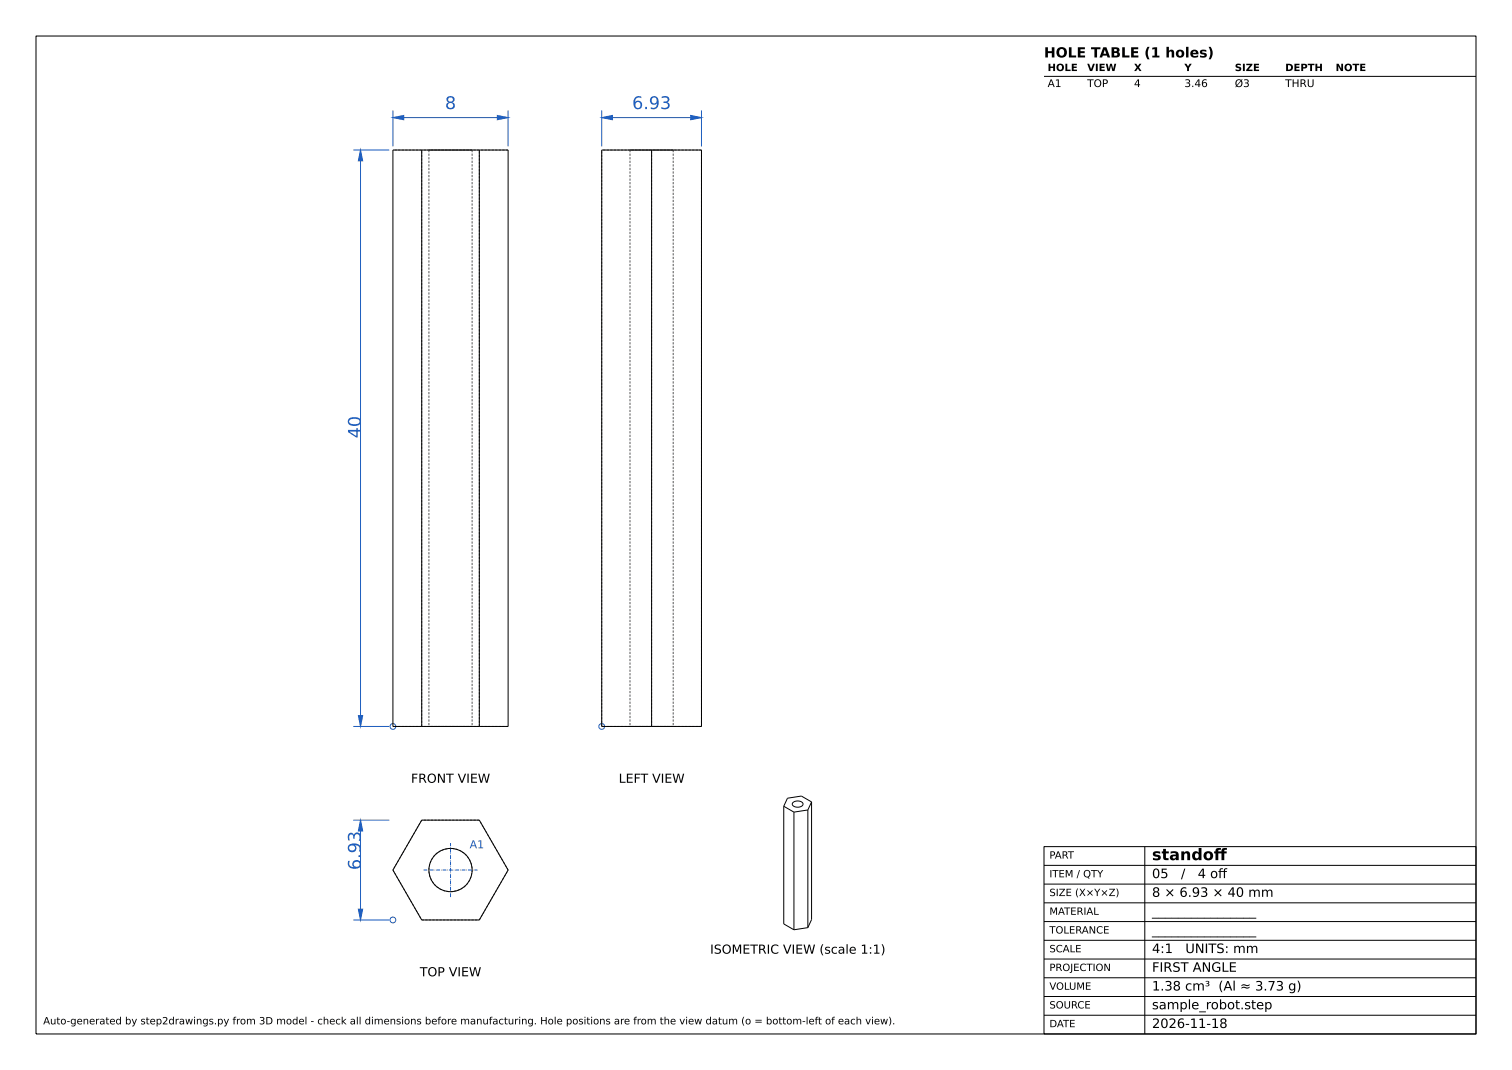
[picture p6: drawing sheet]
<svg xmlns="http://www.w3.org/2000/svg" width="420mm" height="297mm" viewBox="0 0 420 297" stroke-linecap="round" stroke-linejoin="round" font-family="sans-serif">
<g fill="none" stroke="#555" stroke-width=".28" stroke-dasharray=".6 .4" stroke-linecap="butt">
<path d="M117.1 41.6h-8M119.1 41.6h12M119.1 41.6v160M131.1 41.6h-12M131.1 41.6v160M133.1 41.6h-16M141.1 41.6h-8M175 41.6h12M175 41.6v160M181 41.6h-13.9M181 41.6h-6M187 41.6h-6"/>
<path d="M187 41.6v160M194.9 41.6h-13.9M117.1 201.6v-160M117.1 201.6h-8M119.1 201.6h12M131.1 201.6h-12M133.1 201.6v-160M133.1 201.6h-16M141.1 201.6h-8M167.1 201.6v-160M175 201.6h12M181 201.6v-160"/>
<path d="M181 201.6h-13.9M181 201.6h-6M187 201.6h-6M194.9 201.6v-160M194.9 201.6h-13.9M117.1 227.6l-8 13.9M133.1 227.6h-16M109.1 241.5l8 13.9M117.1 255.4h16M133.1 255.4l8-13.9M141.1 241.5l-8-13.9"/>
<circle cx="125.1" cy="241.5" r="6"/>
</g>
<g fill="none" stroke="#000" stroke-width=".28">
<path d="M10 10h400v277h-400zM290 21.2h120M109.1 41.6h32v160h-32zM117.1 41.6v160M133.1 41.6v160M167.1 41.6h27.8v160h-27.8zM181 41.6v160M117.1 227.6h16l8 13.9-8 13.9h-16l-8-13.9zM217.7 223.8v32.6l2.8 1.7M217.7 223.8l2.8 1.6M220.3 222.8l.2-.2a1.65 1.65 0 0 1 2.6 .6l-.6 .7a1.57 1.57 0 0 1-2.4-.7zM220.5 225.4v32.7"/>
<path d="M224.4 224.8v32.7M224.4 224.8l-3.9 .6M225.4 222.6l-1 2.2M225.4 222.6v32.7l-1 2.2M225.4 222.6l-2.8-1.6-3.9 .6-1 2.2M290 235h120v52h-120zM318 235v52M224.4 257.5l-3.9 .6M290 240.2h120M290 245.4h120M290 250.6h120M290 255.8h120"/>
<path d="M290 261h120M290 266.2h120M290 271.4h120M290 276.6h120M290 281.8h120"/>
<circle cx="125.1" cy="241.5" r="6"/>
</g>
<g fill="#1f5fbf" stroke="#1f5fbf" stroke-width=".28">
<path d="M109.1 32.6l3-.6v1.2z"/>
<path d="M138.1 32l3 .6-3 .6z"/>
<path d="M99.5 198.6h1.2l-.6 3z"/>
<path d="M100.1 41.6l.6 3h-1.2z"/>
<path d="M99.5 252.4h1.2l-.6 3z"/>
<path d="M100.1 227.6l.6 3h-1.2z"/>
<path d="M167.1 32.6l3-.6v1.2z"/>
<path d="M191.9 32l3 .6-3 .6z"/>
</g>
<g fill="none" stroke="#1f5fbf" stroke-width=".28">
<path d="M109.1 30.6v10M109.1 32.6h32M141.1 30.6v10M167.1 32.6h27.8M167.1 30.6v10M194.9 30.6v10M98.1 41.6h10M100.1 41.6v160M98.1 201.6h10M98.1 227.6h10M100.1 227.6v27.8M98.1 255.4h10"/>
<circle cx="109.1" cy="201.6" r=".8"/>
<circle cx="167.1" cy="201.6" r=".8"/>
<circle cx="109.1" cy="255.4" r=".8"/>
</g>
<path d="M117.6 241.5h15M125.1 249v-15" fill="none" stroke="#1f5fbf" stroke-width=".28" stroke-dasharray="1.1 .3 .2 .3" stroke-linecap="butt"/>
<g font-size="4.9" fill="#1f5fbf">
<text x="123.6" y="30.3">8</text>
<text x="175.6" y="30.3">6.93</text>
<text x="100.2" y="121.6" transform="rotate(-90 100.2 121.6)">40</text>
<text x="100.2" y="241.5" transform="rotate(-90 100.2 241.5)">6.93</text>
</g>
<g font-size="4.4">
<text x="320" y="238.8">standof</text>
<text x="337.2" y="238.8">f</text>
</g>
<text font-size="3.9" x="290" y="16">HOLE TABLE (1 holes)</text>
<g font-size="3.6">
<text x="320" y="243.7">05</text>
<text x="328" y="243.7">/</text>
<text x="332.7" y="243.7">4 of</text>
<text x="338.4" y="243.7">f</text>
<text x="320" y="248.9">8 × 6.93 × 40 mm</text>
<text x="320" y="254.1">________________</text>
<text x="320" y="259.3">________________</text>
<text x="320" y="264.5">4:1</text>
<text x="320" y="269.7">FIRST ANGLE</text>
<text x="329.3" y="264.5">UNITS: mm</text>
<text x="320" y="274.9">1.38 cm³ (Al ≈ 3.73 g)</text>
<text x="320" y="280.1">sample_robot.step</text>
<text x="320" y="285.3">2026-11-18</text>
</g>
<g font-size="3.5">
<text x="114.2" y="217.3">FRONT VIEW</text>
<text x="171.9" y="217.3">LEFT VIEW</text>
<text x="197.3" y="264.7">ISOMETRIC VIEW (scale 1:1)</text>
<text x="116.6" y="271">TOP VIEW</text>
</g>
<text font-size="3.1" fill="#1f5fbf" x="130.4" y="235.5">A1</text>
<g font-size="2.9">
<text x="291" y="24.2">A1</text>
<text x="302" y="24.2">TOP</text>
<text x="315" y="24.2">4</text>
<text x="329" y="24.2">3.46</text>
<text x="343" y="24.2">Ø3</text>
<text x="357" y="24.2">THRU</text>
</g>
<g font-size="2.8">
<text x="291" y="19.7">HOLE</text>
<text x="302" y="19.7">VIEW</text>
<text x="315" y="19.7">X</text>
<text x="329" y="19.7">Y</text>
<text x="343" y="19.7">SIZE</text>
<text x="357" y="19.7">DEPTH</text>
<text x="371" y="19.7">NOTE</text>
<text x="291.5" y="238.3">PART</text>
<text x="291.5" y="243.5">ITEM / QTY</text>
<text x="291.5" y="248.7">SIZE (X×Y×Z)</text>
<text x="291.5" y="253.9">MATERIAL</text>
<text x="291.5" y="259.1">TOLERANCE</text>
<text x="291.5" y="264.3">SCALE</text>
<text x="291.5" y="269.5">PROJECTION</text>
<text x="291.5" y="274.7">VOLUME</text>
<text x="291.5" y="279.9">SOURCE</text>
<text x="12" y="284.3">Auto-generated by step2drawings.py from 3D model - check all dimensions before manufacturing. Hole positions are from the view datum (o = bottom-left of each view).</text>
<text x="291.5" y="285.1">DATE</text>
</g>
</svg>
